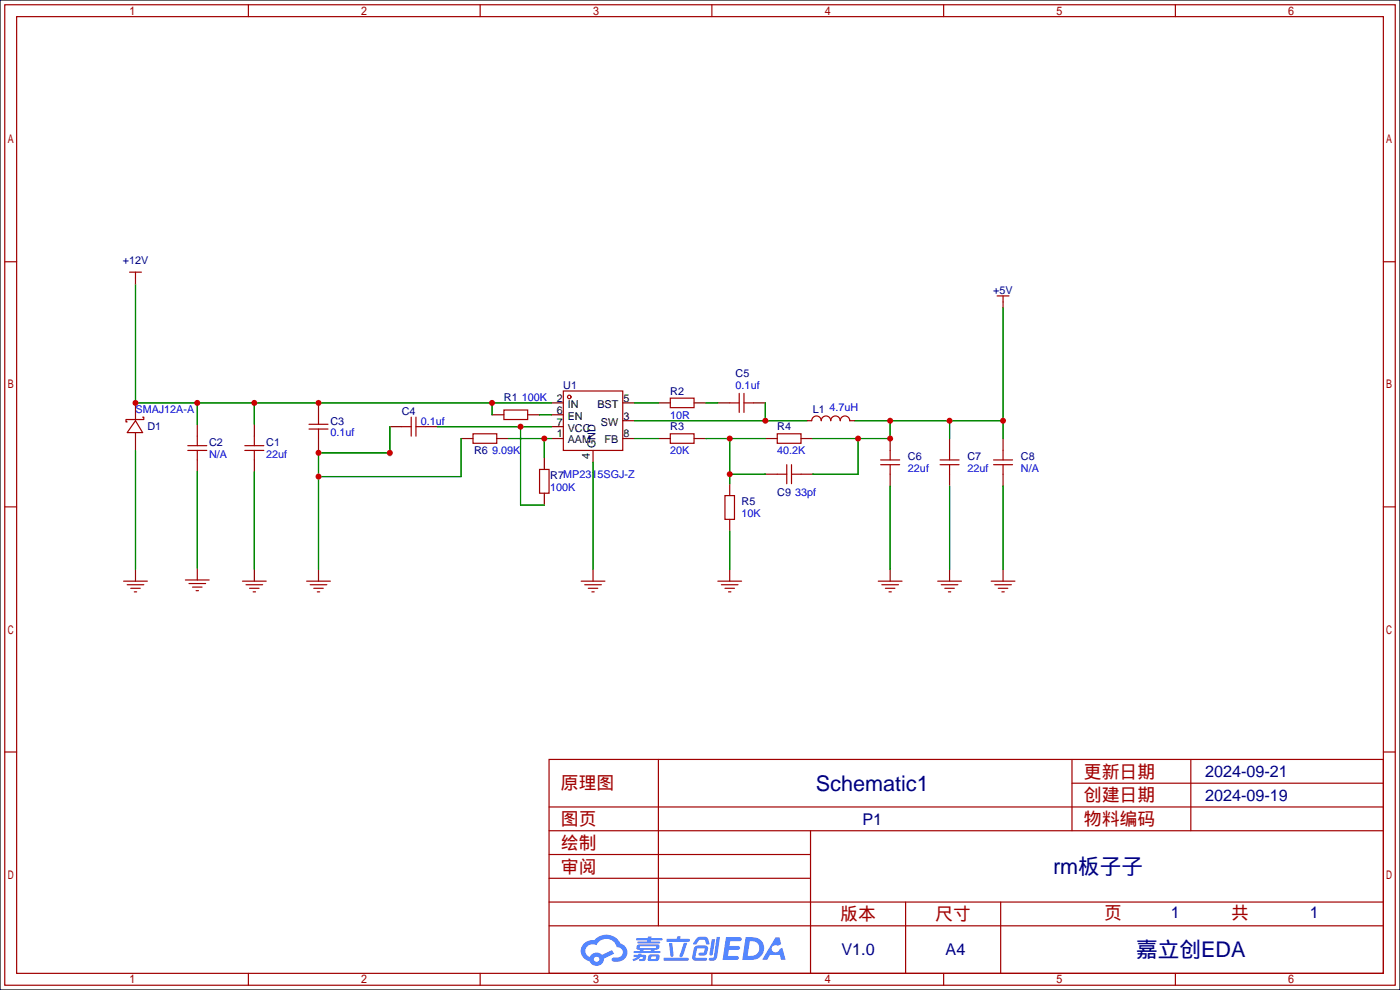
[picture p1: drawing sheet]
<svg xmlns="http://www.w3.org/2000/svg" width="299mm" height="212mm" viewBox="0 0 299 212" stroke-linecap="round" stroke-linejoin="round" font-family="sans-serif">
<path d="M0 0h299.2v211.6h-299.2z" fill="#fff" stroke="#000" stroke-width=".25"/>
<circle cx="83.3" cy="97" r=".51" fill="#999"/>
<g fill="none" stroke="#a10000" stroke-width=".25">
<path d="M1 1h297.2v209.6h-297.2zM3.6 3.6h292.1v204.4h-292.1zM53.1 1v2.6M102.6 1v2.6M152.1 1v2.6M201.7 1v2.6M251.2 1v2.6M1 55.9h2.6M295.7 55.9h2.5M1 108.3h2.6M295.7 108.3h2.5M1 160.7h2.6"/>
<path d="M117.3 162.3h178.4v45.7h-178.4zM117.3 177.5h178.4M117.3 172.5h178.4M140.7 162.3v35.6M173.2 177.5v30.5M229.1 162.3v15.2M229.1 167.4h66.6M254.5 162.3v15.2M295.7 160.7h2.5M117.3 182.6h55.9M117.3 197.9h178.4M117.3 192.8h178.4"/>
<path d="M117.3 187.7h55.9M193.5 192.8v15.2M213.9 192.8v15.2M53.1 208v2.6M102.6 208v2.6M152.1 208v2.6M201.7 208v2.6M251.2 208v2.6"/>
</g>
<g fill="#5487ff">
<path d="M155.2 200.3h2.6a.48 .48 0 0 1 .7 .4 .48 .48 0 0 1-.6 .4h-1.8l-.2 1.1h1.9a.43 .43 0 0 1 .4 .4 .43 .43 0 0 1-.5 .4h-1.9l-.2 1.3h1.7a.45 .45 0 0 1 .5 .2 .45 .45 0 0 1-.1 .6h-3.3z"/>
<path d="M165.7 200.3h.9l.4 1.5-.8 .3a.84 .84 0 0 0-1.2 .3 .84 .84 0 0 0 .4 1.1 .84 .84 0 0 0 1.1-.4l.1-.2 .6-.3 .7 2.5h-1l-.2-1h-2.1l-.6 1h-1.1z"/>
<path d="M152.1 200.8h.7l-.5 3.1a.36 .36 0 0 1-.3 .3 .36 .36 0 0 1-.4-.3z"/>
<path d="M153.2 200.2h.7l-.6 4.3a1.13 1.13 0 0 1-1.8 .6l.2-.4h.7l.2-.2z"/>
<path d="M148.9 200.6l.6-.4h1a.77 .77 0 0 1 .9 .5l.3 1-.2 .2h-.5l-.3-.9-.2-.2-1 .1-.7 1-.6-.1-.1-.2z"/>
<path d="M148.4 202.4l.6-.3h1.7a.81 .81 0 0 1 .7 .5 .81 .81 0 0 1-.2 .8 .81 .81 0 0 1-.9 .8h-.7a.32 .32 0 0 1-.3-.3 .32 .32 0 0 1 .4-.3h.7l.2-.9-1.6 .1-.4 1.8 2.2 .1a.32 .32 0 0 1 .3 .4 .32 .32 0 0 1-.4 .2h-2.2l-.5-.3-.1-.5z"/>
<path d="M141.9 204.7h5a.33 .33 0 0 1 .3 .3 .33 .33 0 0 1-.3 .3h-4.9l-.2-.1z"/>
<path d="M146.1 201.5h.8l-.7 2a.98 .98 0 0 1-.7 1.1l-.3-.3z"/>
<path d="M143 201.6h.7l.3 2.5a.34 .34 0 0 1-.3 .4 .34 .34 0 0 1-.4-.3z"/>
<path d="M142.5 200.7h2.1l.3-.6h.6l-.1 .6h1.7a.32 .32 0 0 1 .4 .3 .32 .32 0 0 1-.4 .3h-4.5l-.2-.2z"/>
<path d="M135.5 204.1h.9l.1-.3h.6v.3h.8a.82 .82 0 0 1-.5 1.3h-.8v-.4l.7-.1 .1-.3a.68 .68 0 0 0-1 .4l-1.1 .4-.1-.4 .9-.5h-.7z"/>
<path d="M136 200.5h2.4l.1-.3h.7v.3h2.2l.2 .3-.2 .2h-2.3v.2h1.8l.2 .3-.2 .1h-4.5l-.1-.4h2l.1-.2h-2.3l-.1-.2z"/>
<path d="M159.4 200.3l-.8 4.9h1.7a2.5 2.5 0 0 0 3-2.5 2.5 2.5 0 0 0-3.1-2.4zM160.3 201.1a1.61 1.61 0 0 1 2 1.5 1.61 1.61 0 0 1-1.8 1.7h-.7z"/>
<path d="M136.2 202a.55 .55 0 0 0-.2 .8 .55 .55 0 0 0 .7 .2l.1 .3h-1.3v.3l5.4 .1 .3-.2-.2-.2h-1.2l.2-.3a.7 .7 0 0 0 .8-.3 .7 .7 0 0 0 0-.8l-4.2-.1zM136.8 202.3l3.3-.1 .1 .1-.2 .3h-3.2zM137.5 203h1.7l-.2 .3h-1.4z"/>
<path d="M138.6 204.2a1.05 1.05 0 0 0 0 1.2 2.91 2.91 0 0 0 2.2-.2 .98 .98 0 0 0 0-1.2h-1.6zM139.2 204.5l.9-.1 .1 .4-.2 .2-.8-.1z"/>
<path d="M124.9 201.6a2.23 2.23 0 0 0-.7 2.3 2.23 2.23 0 0 0 1.8 1.6 1.58 1.58 0 0 0 1.8 .9 1.58 1.58 0 0 0 1.3-1.5l2.2-1.1-.5-.7-2.1 1a1.65 1.65 0 0 0-2.7 .4 1.45 1.45 0 0 1-.8-1.9 1.45 1.45 0 0 1 2-.7l.3 .1a2.3 2.3 0 0 1 2.3-1.3 2.3 2.3 0 0 1 2 1.7 1.12 1.12 0 0 1 1.3 1 1.12 1.12 0 0 1-1.1 1.2h-.7a.45 .45 0 0 0-.6 .4 .45 .45 0 0 0 .5 .5 2.21 2.21 0 0 0 2.2-.5 2.21 2.21 0 0 0 .5-2.3 2.13 2.13 0 0 0-1.3-1.1 3.3 3.3 0 0 0-5.6-.7l-1.1 .1zM127 205a.57 .57 0 0 1 1.1 0 .57 .57 0 0 1-1.1 0z"/>
</g>
<g fill="none" stroke="#a10000" stroke-width=".25">
<path d="M27.7 58.2h2.5M29 58.2v1.2M213.1 63.2h2.5M214.4 63.2v1.3M29 89.9l1.5 2.6h-3.3zM30.5 89.2h.2v.5h-3.8v.5h.3M40.1 96.3h4.1M40.1 95.2h4.1M42.2 93.2v2M42.2 96.3v2M52.3 96.3h4.1M52.3 95.2h4.1"/>
<path d="M54.4 93.2v2M54.4 96.3v2M66 91.7h4.1M66 90.7h4.1M68.1 88.6v2.1M68.1 91.7v2M85.9 91.2h2M87.9 89.2v4M88.9 91.2h2M88.9 89.2v4M101.1 92.7h5.1v2h-5.1zM107.7 87.6h5.1v2.1h-5.1z"/>
<path d="M120.4 83.6h12.7v12.7h-12.7zM143.3 85.1h5v2h-5zM143.3 92.7h5v2h-5zM156 86.1h2M158 84.1v4M159 86.1h2M159 84.1v4M166.1 92.7h5.1v2h-5.1zM168.1 99.3v4.1M169.2 99.3v4.1M173.5 89.9a1.02 1.02 0 0 1 1-1 1.02 1.02 0 0 1 1 1 1.02 1.02 0 0 1 1-1 1.02 1.02 0 0 1 1 1 1.02 1.02 0 0 1 1.1-1 1.02 1.02 0 0 1 1 1 1.02 1.02 0 0 1 1-1 1.02 1.02 0 0 1 1 1M188.2 99.3h4.1"/>
<path d="M188.2 98.3h4.1M190.2 96.3v2M190.2 99.3v2M200.9 99.3h4.1M200.9 98.3h4.1M202.9 96.3v2M202.9 99.3v2M212.3 99.3h4.1M212.3 98.3h4.1M214.4 96.3v2M214.4 99.3v2M115.3 100.3h2v5.1h-2z"/>
<path d="M154.9 105.9h2.1v5.1h-2.1zM166.1 101.3h2M169.2 101.3h2M26.4 124.2h5.1M27.2 125h3.5M27.9 125.7h2.1M28.7 126.5h.5M39.6 124h5.1M40.4 124.7h3.5M41.1 125.5h2.1M41.9 126.2h.5M51.8 124.2h5.1"/>
<path d="M52.6 125h3.5M53.3 125.7h2.1M54.1 126.5h.5M65.5 124.2h5.1M66.3 125h3.5M67.1 125.7h2M67.8 126.5h.5M124.2 124.2h5.1M125 125h3.5M125.7 125.7h2.1M126.5 126.5h.5M153.4 124.2h5.1"/>
<path d="M154.2 125h3.5M154.9 125.7h2.1M155.7 126.5h.5M187.7 124.2h5.1M188.5 125h3.5M189.2 125.7h2.1M190 126.5h.5M200.4 124.2h5.1M201.2 125h3.5M201.9 125.7h2.1M202.7 126.5h.5M211.8 124.2h5.1"/>
<path d="M212.6 125h3.6M213.4 125.7h2M214.1 126.5h.5"/>
<circle cx="121.7" cy="84.8" r=".38"/>
</g>
<g fill="none" stroke="#870000" stroke-width=".25">
<path d="M29 59.4v1.3M214.4 64.5v1.3M29 86.1v3.8M29 92.5v3.8M42.2 90.7v2.5M42.2 98.3v2.5M54.4 90.7v2.5M54.4 98.3v2.5M68.1 86.1v2.5M68.1 93.7v2.6M83.3 91.2h2.6M90.9 91.2h2.6"/>
<path d="M98.6 93.7h2.5M105.2 88.6h2.5M106.2 93.7h2.5M112.8 88.6h2.5M116.3 97.8v2.5M117.9 93.7h2.5M117.9 86.1h2.5M117.9 88.6h2.5M117.9 91.2h2.5M126.7 96.3v2.5M133.1 93.7h2.5M133.1 86.1h2.5"/>
<path d="M133.1 89.9h2.5M140.7 93.7h2.6M140.7 86.1h2.6M148.3 93.7h2.6M148.3 86.1h2.6M153.4 86.1h2.6M161 86.1h2.6M163.6 93.7h2.5M171.2 93.7h2.5M172.5 89.9h1M181.6 89.9h1M190.2 93.7v2.6"/>
<path d="M202.9 93.7v2.6M214.4 93.7v2.6M116.3 105.4v2.5M156 103.4v2.5M156 111v2.5M163.6 101.3h2.5M171.2 101.3h2.5M190.2 101.3v2.6M202.9 101.3v2.6M214.4 101.3v2.6M29 121.7v2.5M42.2 121.4v2.6"/>
<path d="M54.4 121.7v2.5M68.1 121.7v2.5M126.7 121.7v2.5M156 121.7v2.5M190.2 121.7v2.5M202.9 121.7v2.5M214.4 121.7v2.5"/>
</g>
<g fill="none" stroke="#008700" stroke-width=".25">
<path d="M29 60.7v25.4h88.9M214.4 65.8v27.9M29 96.3v25.4M42.2 86.1v4.6M54.4 86.1v4.6M68.1 96.3v25.4M68.1 96.8h15.2M83.3 91.2v5.8M93.5 91.2h24.4M98.6 93.7v8.2h-30.5M105.2 86.1v2.5M108.7 93.7h9.2"/>
<path d="M111.3 91.2v16.7h5M115.3 88.6h2.6M116.3 93.7v4.1M126.7 98.8v22.9M135.6 86.1h5.1M135.6 93.7h5.1M135.6 89.9h36.9M150.9 86.1h2.5M150.9 93.7h12.7M156 93.7v9.7M163.6 86.1v3.8M182.6 89.9h31.8"/>
<path d="M183.4 93.7v7.6h-9.7M190.2 89.9v3.8h-16.5M202.9 89.9v3.8M42.2 100.8v20.6M54.4 100.8v20.9M156 101.3h7.6M156 113.5v8.2M190.2 103.9v17.8M202.9 103.9v17.8M214.4 103.9v17.8"/>
</g>
<g fill="#c00">
<circle cx="111.3" cy="91.2" r=".63"/>
<circle cx="105.2" cy="86.1" r=".63"/>
<circle cx="68.1" cy="86.1" r=".63"/>
<circle cx="54.4" cy="86.1" r=".63"/>
<circle cx="42.2" cy="86.1" r=".63"/>
<circle cx="29" cy="86.1" r=".63"/>
<circle cx="116.3" cy="93.7" r=".63"/>
<circle cx="190.2" cy="89.9" r=".63"/>
<circle cx="202.9" cy="89.9" r=".63"/>
<circle cx="214.4" cy="89.9" r=".63"/>
<circle cx="190.2" cy="93.7" r=".63"/>
<circle cx="183.4" cy="93.7" r=".63"/>
<circle cx="163.6" cy="89.9" r=".63"/>
<circle cx="156" cy="93.7" r=".63"/>
<circle cx="156" cy="101.3" r=".63"/>
<circle cx="68.1" cy="101.9" r=".63"/>
<circle cx="68.1" cy="96.8" r=".63"/>
<circle cx="83.3" cy="96.8" r=".63"/>
</g>
<g font-size="4.6" fill="#000080">
<text x="174.4" y="169">Schematic1</text>
<text x="225.1" y="186.8">rm板子子</text>
<text x="242.8" y="204.6">嘉立创EDA</text>
</g>
<g font-size="3.8" fill="#a00000">
<text x="231.6" y="166.2">更新日期</text>
<text x="119.9" y="168.7">原理图</text>
<text x="231.6" y="171.3">创建日期</text>
<text x="119.9" y="176.3">图页</text>
<text x="231.6" y="176.3">物料编码</text>
<text x="119.9" y="181.4">绘制</text>
<text x="119.9" y="186.5">审阅</text>
<text x="179.6" y="196.7">版本</text>
<text x="199.9" y="196.7">尺寸</text>
<text x="236" y="196.4">页</text>
<text x="263.1" y="196.4">共</text>
</g>
<g font-size="3.5" fill="#000080">
<text x="257.6" y="166.1">2024-09-21</text>
<text x="257.6" y="171.1">2024-09-19</text>
<text x="184.3" y="176.2">P1</text>
<text x="250.2" y="196.3">1</text>
<text x="280" y="196.3">1</text>
<text x="179.8" y="204.2">V1.0</text>
<text x="202.1" y="204.2">A4</text>
</g>
<g font-size="2.3" fill="#000080">
<text x="26.2" y="56.4">+12V</text>
<text x="212.3" y="62.8">+5V</text>
<text x="120.4" y="83.1">U1</text>
<text x="157.2" y="80.6">C5</text>
<text x="85.9" y="88.7">C4</text>
<text x="107.7" y="85.6">R1</text>
<text x="143.3" y="84.4">R2</text>
<text x="173.7" y="88.2">L1</text>
<text x="31.5" y="92">D1</text>
<text x="44.7" y="95.3">C2</text>
<text x="56.9" y="95.3">C1</text>
<text x="70.6" y="90.7">C3</text>
<text x="143.3" y="92">R3</text>
<text x="166.1" y="92">R4</text>
<text x="101.3" y="97.1">R6</text>
<text x="194.1" y="98.3">C6</text>
<text x="206.8" y="98.3">C7</text>
<text x="218.2" y="98.3">C8</text>
<text x="117.6" y="102.4">R7MP2315SGJ-Z</text>
<text x="158.5" y="108">R5</text>
<text x="166.1" y="106">C9</text>
</g>
<g font-size="2.3" fill="#00f">
<text x="157.2" y="83.1">0.1uf</text>
<text x="29" y="88.2">SMAJ12A-A</text>
<text x="111.5" y="85.6">100K</text>
<text x="143.3" y="89.5">10R</text>
<text x="177.3" y="87.9">4.7uH</text>
<text x="70.6" y="93.3">0.1uf</text>
<text x="89.9" y="90.7">0.1uf</text>
<text x="44.7" y="97.8">N/A</text>
<text x="56.9" y="97.8">22uf</text>
<text x="105.2" y="97.1">9.09K</text>
<text x="143.3" y="97.1">20K</text>
<text x="166.1" y="97.1">40.2K</text>
<text x="194.1" y="100.9">22uf</text>
<text x="206.8" y="100.9">22uf</text>
<text x="218.2" y="100.9">N/A</text>
<text x="117.6" y="104.9">100K</text>
<text x="169.9" y="106">33pf</text>
<text x="158.5" y="110.5">10K</text>
</g>
<g font-size="2.3">
<text x="119" y="85.9">2</text>
<text x="119" y="88.4">6</text>
<text x="121.3" y="87.1">IN</text>
<text x="121.3" y="89.7">EN</text>
<text x="127.7" y="87.1">BST</text>
<text x="133.2" y="89.7">3</text>
<text x="133.2" y="85.9">5</text>
<text x="119" y="93.5">1</text>
<text x="119" y="91">7</text>
<text x="121.3" y="94.8">AAM</text>
<text x="121.3" y="92.2">VCC</text>
<text x="127.3" y="95.8" transform="rotate(-90 127.3 95.8)">GND</text>
<text x="128.4" y="91">SW</text>
<text x="129.2" y="94.8">FB</text>
<text x="133.2" y="93.5">8</text>
<text x="126" y="98.2" transform="rotate(-90 126 98.2)">4</text>
</g>
</svg>
